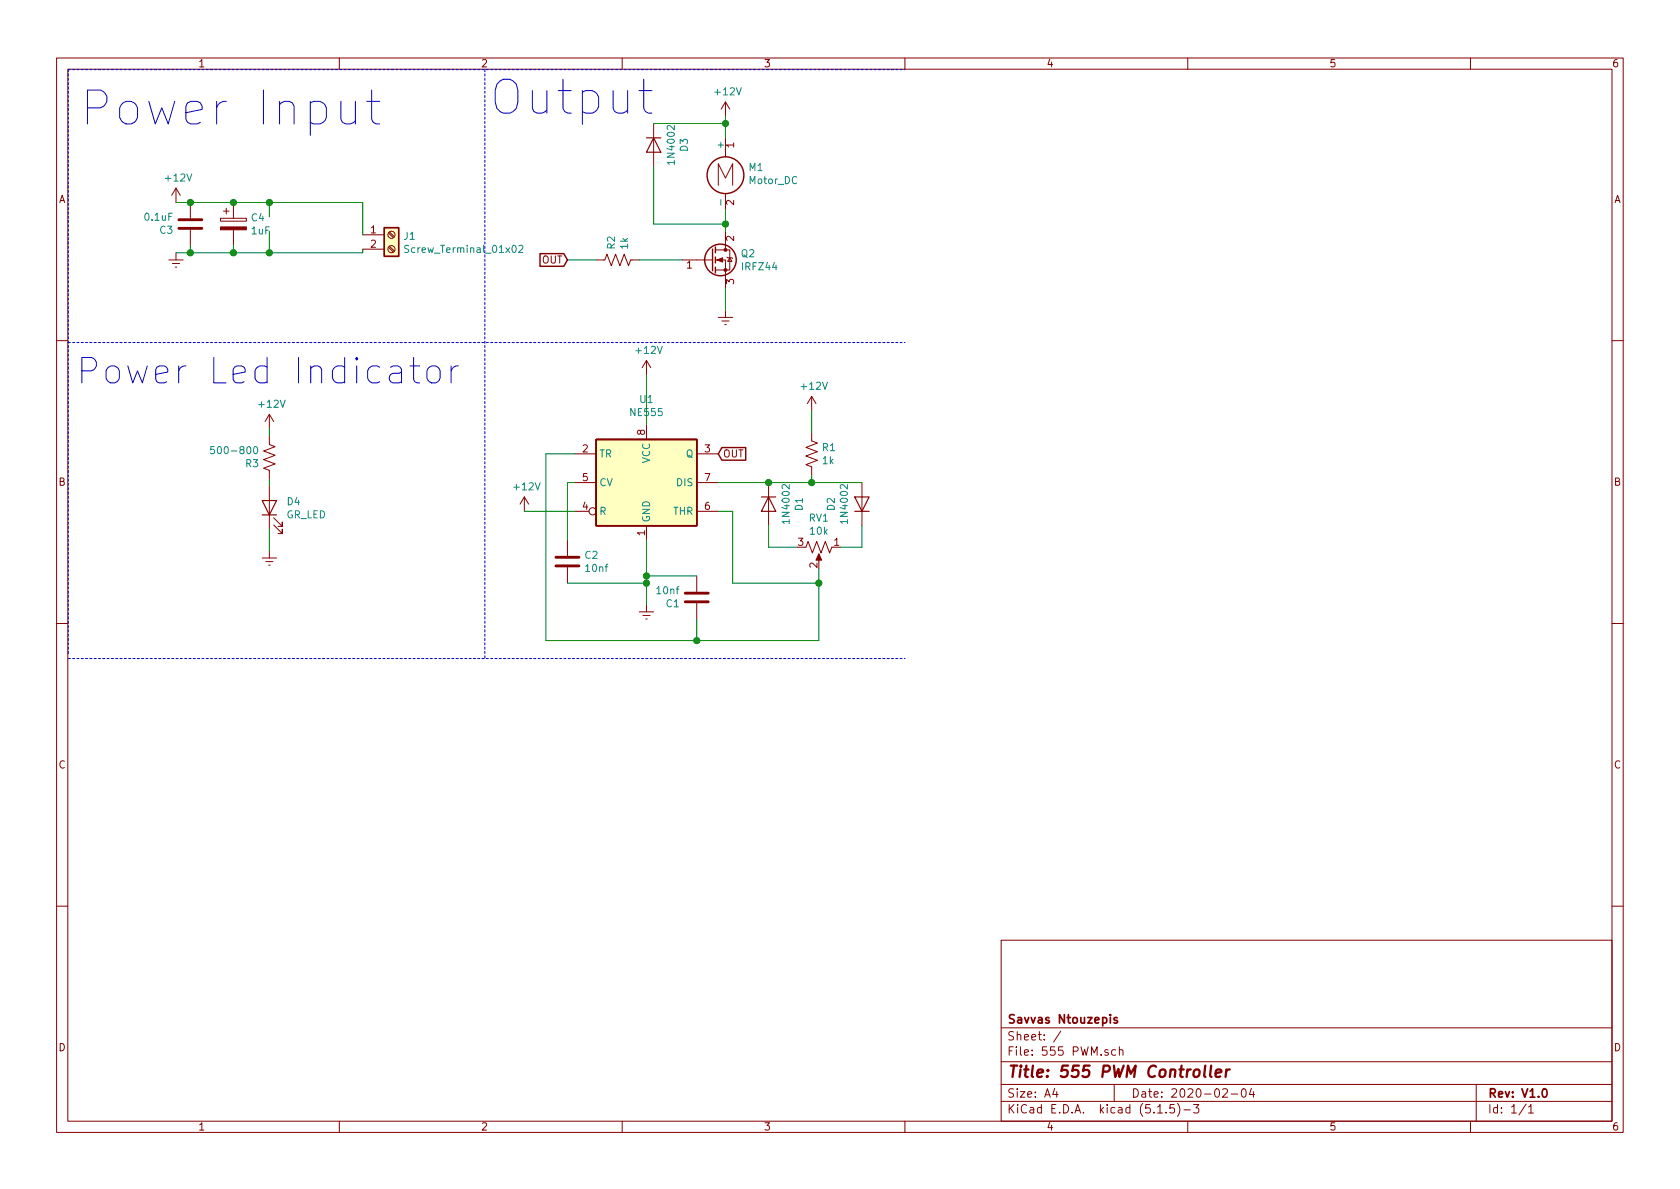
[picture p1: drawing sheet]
EESchema Schematic File Version 4
EELAYER 30 0
EELAYER END
$Descr A4 11693 8268
encoding utf-8
Sheet 1 1
Title "555 PWM Controller"
Date "2020-02-04"
Rev "V1.0"
Comp "Savvas Ntouzepis"
Comment1 ""
Comment2 ""
Comment3 ""
Comment4 ""
$EndDescr
Wire Wire Line
	3800 4450 3800 3150
Wire Wire Line
	3800 3150 4000 3150
$Comp
L power:+12V #PWR03
U 1 1
P 3650 3550
F 0 "#PWR03" H 3650 3400 50  0001 C CNN
F 1 "+12V" H 3665 3723 50  0000 C CNN
F 2 "" H 3650 3550 50  0001 C CNN
F 3 "" H 3650 3550 50  0001 C CNN
	1    3650 3550
	1    0    0    -1  
$EndComp
Wire Wire Line
	3650 3550 4000 3550
$Comp
L power:Earth #PWR06
U 1 1
P 5050 2150
F 0 "#PWR06" H 5050 1900 50  0001 C CNN
F 1 "Earth" H 5050 2000 50  0001 C CNN
F 2 "" H 5050 2150 50  0001 C CNN
F 3 "~" H 5050 2150 50  0001 C CNN
	1    5050 2150
	1    0    0    -1  
$EndComp
Wire Wire Line
	5050 2150 5050 2000
$Comp
L Motor:Motor_DC M1
U 1 1
P 5050 1150
F 0 "M1" H 5208 1146 50  0000 L CNN
F 1 "Motor_DC" H 5208 1055 50  0000 L CNN
F 2 "TerminalBlock:TerminalBlock_bornier-2_P5.08mm" H 5050 1060 50  0001 C CNN
F 3 "~" H 5050 1060 50  0001 C CNN
	1    5050 1150
	1    0    0    -1  
$EndComp
Wire Wire Line
	5050 1600 5050 1550
$Comp
L Device:R_US R2
U 1 1
P 4300 1800
F 0 "R2" H 4368 1846 50  0000 L CNN
F 1 "1k" H 4368 1755 50  0000 L CNN
F 2 "Resistor_THT:R_Axial_DIN0207_L6.3mm_D2.5mm_P7.62mm_Horizontal" V 4340 1790 50  0001 C CNN
F 3 "~" H 4300 1800 50  0001 C CNN
	1    4300 1800
	0    -1   -1   0   
$EndComp
$Comp
L power:+12V #PWR05
U 1 1
P 5050 800
F 0 "#PWR05" H 5050 650 50  0001 C CNN
F 1 "+12V" H 5065 973 50  0000 C CNN
F 2 "" H 5050 800 50  0001 C CNN
F 3 "" H 5050 800 50  0001 C CNN
	1    5050 800 
	1    0    0    -1  
$EndComp
$Comp
L Diode:1N4002 D3
U 1 1
P 4550 1000
F 0 "D3" H 4550 1216 50  0000 C CNN
F 1 "1N4002" H 4550 1125 50  0000 C CNN
F 2 "Diode_THT:D_DO-41_SOD81_P7.62mm_Horizontal" H 4550 825 50  0001 C CNN
F 3 "http://www.vishay.com/docs/88503/1n4001.pdf" H 4550 1000 50  0001 C CNN
	1    4550 1000
	0    1    1    0   
$EndComp
Wire Wire Line
	4550 1150 4550 1550
Wire Wire Line
	4550 1550 5050 1550
Connection ~ 5050 1550
Wire Wire Line
	5050 1550 5050 1450
Wire Wire Line
	4550 850  5050 850 
Connection ~ 5050 850 
Wire Wire Line
	5050 850  5050 800 
Wire Wire Line
	3950 3350 4000 3350
$Comp
L Connector:Screw_Terminal_01x02 J1
U 1 1
P 2725 1625
F 0 "J1" H 2805 1617 50  0000 L CNN
F 1 "Screw_Terminal_01x02" H 2805 1526 50  0000 L CNN
F 2 "TerminalBlock:TerminalBlock_bornier-2_P5.08mm" H 2725 1625 50  0001 C CNN
F 3 "~" H 2725 1625 50  0001 C CNN
	1    2725 1625
	1    0    0    -1  
$EndComp
$Comp
L power:Earth #PWR08
U 1 1
P 1225 1750
F 0 "#PWR08" H 1225 1500 50  0001 C CNN
F 1 "Earth" H 1225 1600 50  0001 C CNN
F 2 "" H 1225 1750 50  0001 C CNN
F 3 "~" H 1225 1750 50  0001 C CNN
	1    1225 1750
	1    0    0    -1  
$EndComp
Wire Wire Line
	1225 1400 1325 1400
Wire Wire Line
	1225 1750 1325 1750
$Comp
L power:+12V #PWR07
U 1 1
P 1225 1400
F 0 "#PWR07" H 1225 1250 50  0001 C CNN
F 1 "+12V" H 1240 1573 50  0000 C CNN
F 2 "" H 1225 1400 50  0001 C CNN
F 3 "" H 1225 1400 50  0001 C CNN
	1    1225 1400
	1    0    0    -1  
$EndComp
$Comp
L Device:C C3
U 1 1
P 1325 1550
F 0 "C3" H 1440 1596 50  0000 L CNN
F 1 "0.1uF" H 1440 1505 50  0000 L CNN
F 2 "Capacitor_THT:C_Disc_D5.0mm_W2.5mm_P2.50mm" H 1363 1400 50  0001 C CNN
F 3 "~" H 1325 1550 50  0001 C CNN
	1    1325 1550
	-1   0    0    1   
$EndComp
Wire Wire Line
	1325 1750 1325 1700
$Comp
L Device:CP C4
U 1 1
P 1625 1550
F 0 "C4" H 1743 1596 50  0000 L CNN
F 1 "1uF" H 1743 1505 50  0000 L CNN
F 2 "Capacitor_THT:CP_Radial_D4.0mm_P1.50mm" H 1663 1400 50  0001 C CNN
F 3 "~" H 1625 1550 50  0001 C CNN
	1    1625 1550
	1    0    0    -1  
$EndComp
Wire Wire Line
	1325 1400 1625 1400
Connection ~ 1325 1400
Wire Wire Line
	1325 1750 1625 1750
Wire Wire Line
	1625 1750 1625 1700
Connection ~ 1325 1750
Wire Wire Line
	1625 1400 1875 1400
Wire Wire Line
	1875 1400 1875 1500
Connection ~ 1625 1400
Wire Wire Line
	1875 1750 1625 1750
Connection ~ 1625 1750
$Comp
L Device:LED D4
U 1 1
P 1875 3525
F 0 "D4" V 1914 3408 50  0000 R CNN
F 1 "GR_LED" V 1823 3408 50  0000 R CNN
F 2 "LED_THT:LED_D5.0mm" H 1875 3525 50  0001 C CNN
F 3 "~" H 1875 3525 50  0001 C CNN
	1    1875 3525
	0    -1   -1   0   
$EndComp
$Comp
L power:+12V #PWR09
U 1 1
P 1875 2975
F 0 "#PWR09" H 1875 2825 50  0001 C CNN
F 1 "+12V" H 1890 3148 50  0000 C CNN
F 2 "" H 1875 2975 50  0001 C CNN
F 3 "" H 1875 2975 50  0001 C CNN
	1    1875 2975
	1    0    0    -1  
$EndComp
$Comp
L power:Earth #PWR010
U 1 1
P 1875 3825
F 0 "#PWR010" H 1875 3575 50  0001 C CNN
F 1 "Earth" H 1875 3675 50  0001 C CNN
F 2 "" H 1875 3825 50  0001 C CNN
F 3 "~" H 1875 3825 50  0001 C CNN
	1    1875 3825
	1    0    0    -1  
$EndComp
Wire Wire Line
	1875 3825 1875 3675
$Comp
L Device:R_US R3
U 1 1
P 1875 3175
F 0 "R3" H 1943 3221 50  0000 L CNN
F 1 "500-800" H 1943 3130 50  0000 L CNN
F 2 "Resistor_THT:R_Axial_DIN0207_L6.3mm_D2.5mm_P7.62mm_Horizontal" V 1915 3165 50  0001 C CNN
F 3 "~" H 1875 3175 50  0001 C CNN
	1    1875 3175
	-1   0    0    1   
$EndComp
Wire Wire Line
	1875 3375 1875 3325
Wire Wire Line
	1875 3025 1875 2975
Wire Wire Line
	3950 3750 3950 3350
Text GLabel 3950 1800 0    50   Input ~ 0
OUT
Wire Wire Line
	3950 1800 4150 1800
Text GLabel 5000 3150 2    50   Input ~ 0
OUT
$Comp
L Timer:NE555 U1
U 1 1
P 4500 3350
F 0 "U1" H 4500 3931 50  0000 C CNN
F 1 "NE555" H 4500 3840 50  0000 C CNN
F 2 "Package_DIP:DIP-8_W7.62mm_Socket" H 4500 3350 50  0001 C CNN
F 3 "http://www.ti.com/lit/ds/symlink/ne555.pdf" H 4500 3350 50  0001 C CNN
	1    4500 3350
	1    0    0    -1  
$EndComp
Wire Wire Line
	5650 3000 5650 2850
$Comp
L power:+12V #PWR01
U 1 1
P 5650 2850
F 0 "#PWR01" H 5650 2700 50  0001 C CNN
F 1 "+12V" H 5665 3023 50  0000 C CNN
F 2 "" H 5650 2850 50  0001 C CNN
F 3 "" H 5650 2850 50  0001 C CNN
	1    5650 2850
	1    0    0    -1  
$EndComp
$Comp
L Device:R_US R1
U 1 1
P 5650 3150
F 0 "R1" H 5718 3196 50  0000 L CNN
F 1 "1k" H 5718 3105 50  0000 L CNN
F 2 "Resistor_THT:R_Axial_DIN0207_L6.3mm_D2.5mm_P7.62mm_Horizontal" V 5690 3140 50  0001 C CNN
F 3 "~" H 5650 3150 50  0001 C CNN
	1    5650 3150
	1    0    0    -1  
$EndComp
Wire Wire Line
	4500 4050 4500 4200
Connection ~ 4500 4050
Wire Wire Line
	3950 4050 4500 4050
Wire Wire Line
	5000 3350 5350 3350
Wire Wire Line
	4500 2950 4500 2600
$Comp
L power:+12V #PWR04
U 1 1
P 4500 2600
F 0 "#PWR04" H 4500 2450 50  0001 C CNN
F 1 "+12V" H 4515 2773 50  0000 C CNN
F 2 "" H 4500 2600 50  0001 C CNN
F 3 "" H 4500 2600 50  0001 C CNN
	1    4500 2600
	1    0    0    -1  
$EndComp
Connection ~ 5700 4050
Wire Wire Line
	5100 4050 5700 4050
Wire Wire Line
	5100 3550 5100 4050
Wire Wire Line
	5000 3550 5100 3550
Wire Wire Line
	5700 3950 5700 4050
Connection ~ 5650 3350
Connection ~ 5350 3350
Wire Wire Line
	5350 3350 5650 3350
Wire Wire Line
	5650 3350 5650 3300
Wire Wire Line
	6000 3350 5650 3350
Wire Wire Line
	6000 3800 6000 3650
Wire Wire Line
	5850 3800 6000 3800
Wire Wire Line
	5350 3800 5550 3800
Wire Wire Line
	5350 3650 5350 3800
$Comp
L power:Earth #PWR02
U 1 1
P 4500 4200
F 0 "#PWR02" H 4500 3950 50  0001 C CNN
F 1 "Earth" H 4500 4050 50  0001 C CNN
F 2 "" H 4500 4200 50  0001 C CNN
F 3 "~" H 4500 4200 50  0001 C CNN
	1    4500 4200
	1    0    0    -1  
$EndComp
$Comp
L Device:C C2
U 1 1
P 3950 3900
F 0 "C2" H 4065 3946 50  0000 L CNN
F 1 "10nf" H 4065 3855 50  0000 L CNN
F 2 "Capacitor_THT:C_Disc_D3.4mm_W2.1mm_P2.50mm" H 3988 3750 50  0001 C CNN
F 3 "~" H 3950 3900 50  0001 C CNN
	1    3950 3900
	1    0    0    -1  
$EndComp
$Comp
L Diode:1N4002 D1
U 1 1
P 5350 3500
F 0 "D1" H 5350 3716 50  0000 C CNN
F 1 "1N4002" H 5350 3625 50  0000 C CNN
F 2 "Diode_THT:D_DO-41_SOD81_P7.62mm_Horizontal" H 5350 3325 50  0001 C CNN
F 3 "http://www.vishay.com/docs/88503/1n4001.pdf" H 5350 3500 50  0001 C CNN
	1    5350 3500
	0    1    1    0   
$EndComp
$Comp
L Diode:1N4002 D2
U 1 1
P 6000 3500
F 0 "D2" H 6000 3716 50  0000 C CNN
F 1 "1N4002" H 6000 3625 50  0000 C CNN
F 2 "Diode_THT:D_DO-41_SOD81_P7.62mm_Horizontal" H 6000 3325 50  0001 C CNN
F 3 "http://www.vishay.com/docs/88503/1n4001.pdf" H 6000 3500 50  0001 C CNN
	1    6000 3500
	0    -1   -1   0   
$EndComp
$Comp
L Device:R_POT_US RV1
U 1 1
P 5700 3800
F 0 "RV1" V 5495 3800 50  0000 C CNN
F 1 "10k" V 5586 3800 50  0000 C CNN
F 2 "New folder:B10k" H 5700 3800 50  0001 C CNN
F 3 "~" H 5700 3800 50  0001 C CNN
	1    5700 3800
	0    1    1    0   
$EndComp
Wire Notes Line
	475  475  6300 475 
Wire Notes Line
	475  2375 6300 2375
Wire Notes Line
	475  4575 6300 4575
Wire Notes Line
	475  475  475  4550
Wire Notes Line
	3375 475  3375 4575
Text Notes 550  875  0    236  ~ 0
Power Input
Text Notes 525  2675 0    177  ~ 0
Power Led Indicator
Text Notes 3400 800  0    236  ~ 0
Output
Wire Wire Line
	5700 4050 5700 4450
Wire Wire Line
	4450 1800 4750 1800
Wire Wire Line
	1875 1400 2525 1400
Wire Wire Line
	2525 1400 2525 1625
Connection ~ 1875 1400
Wire Wire Line
	1875 1600 1875 1750
Wire Wire Line
	2525 1725 2525 1750
$Comp
L Device:Q_NMOS_GDS Q2
U 1 1
P 4950 1800
F 0 "Q2" H 5154 1846 50  0000 L CNN
F 1 "IRFZ44" H 5154 1755 50  0000 L CNN
F 2 "Package_TO_SOT_THT:TO-220-3_Vertical" H 5150 1900 50  0001 C CNN
F 3 "~" H 4950 1800 50  0001 C CNN
	1    4950 1800
	1    0    0    -1  
$EndComp
Wire Wire Line
	5050 850  5050 950 
Connection ~ 4500 4000
Wire Wire Line
	4500 3750 4500 4000
Wire Wire Line
	4500 4000 4500 4050
$Comp
L Device:C C1
U 1 1
P 4850 4150
F 0 "C1" H 4965 4196 50  0000 L CNN
F 1 "10nf" H 4965 4105 50  0000 L CNN
F 2 "Capacitor_THT:C_Disc_D3.4mm_W2.1mm_P2.50mm" H 4888 4000 50  0001 C CNN
F 3 "~" H 4850 4150 50  0001 C CNN
	1    4850 4150
	-1   0    0    1   
$EndComp
Wire Wire Line
	4500 4000 4850 4000
Wire Wire Line
	3800 4450 4850 4450
Wire Wire Line
	4850 4300 4850 4450
Connection ~ 4850 4450
Wire Wire Line
	4850 4450 5700 4450
Wire Wire Line
	1875 1750 2525 1750
Connection ~ 1875 1750
$EndSCHEMATC
